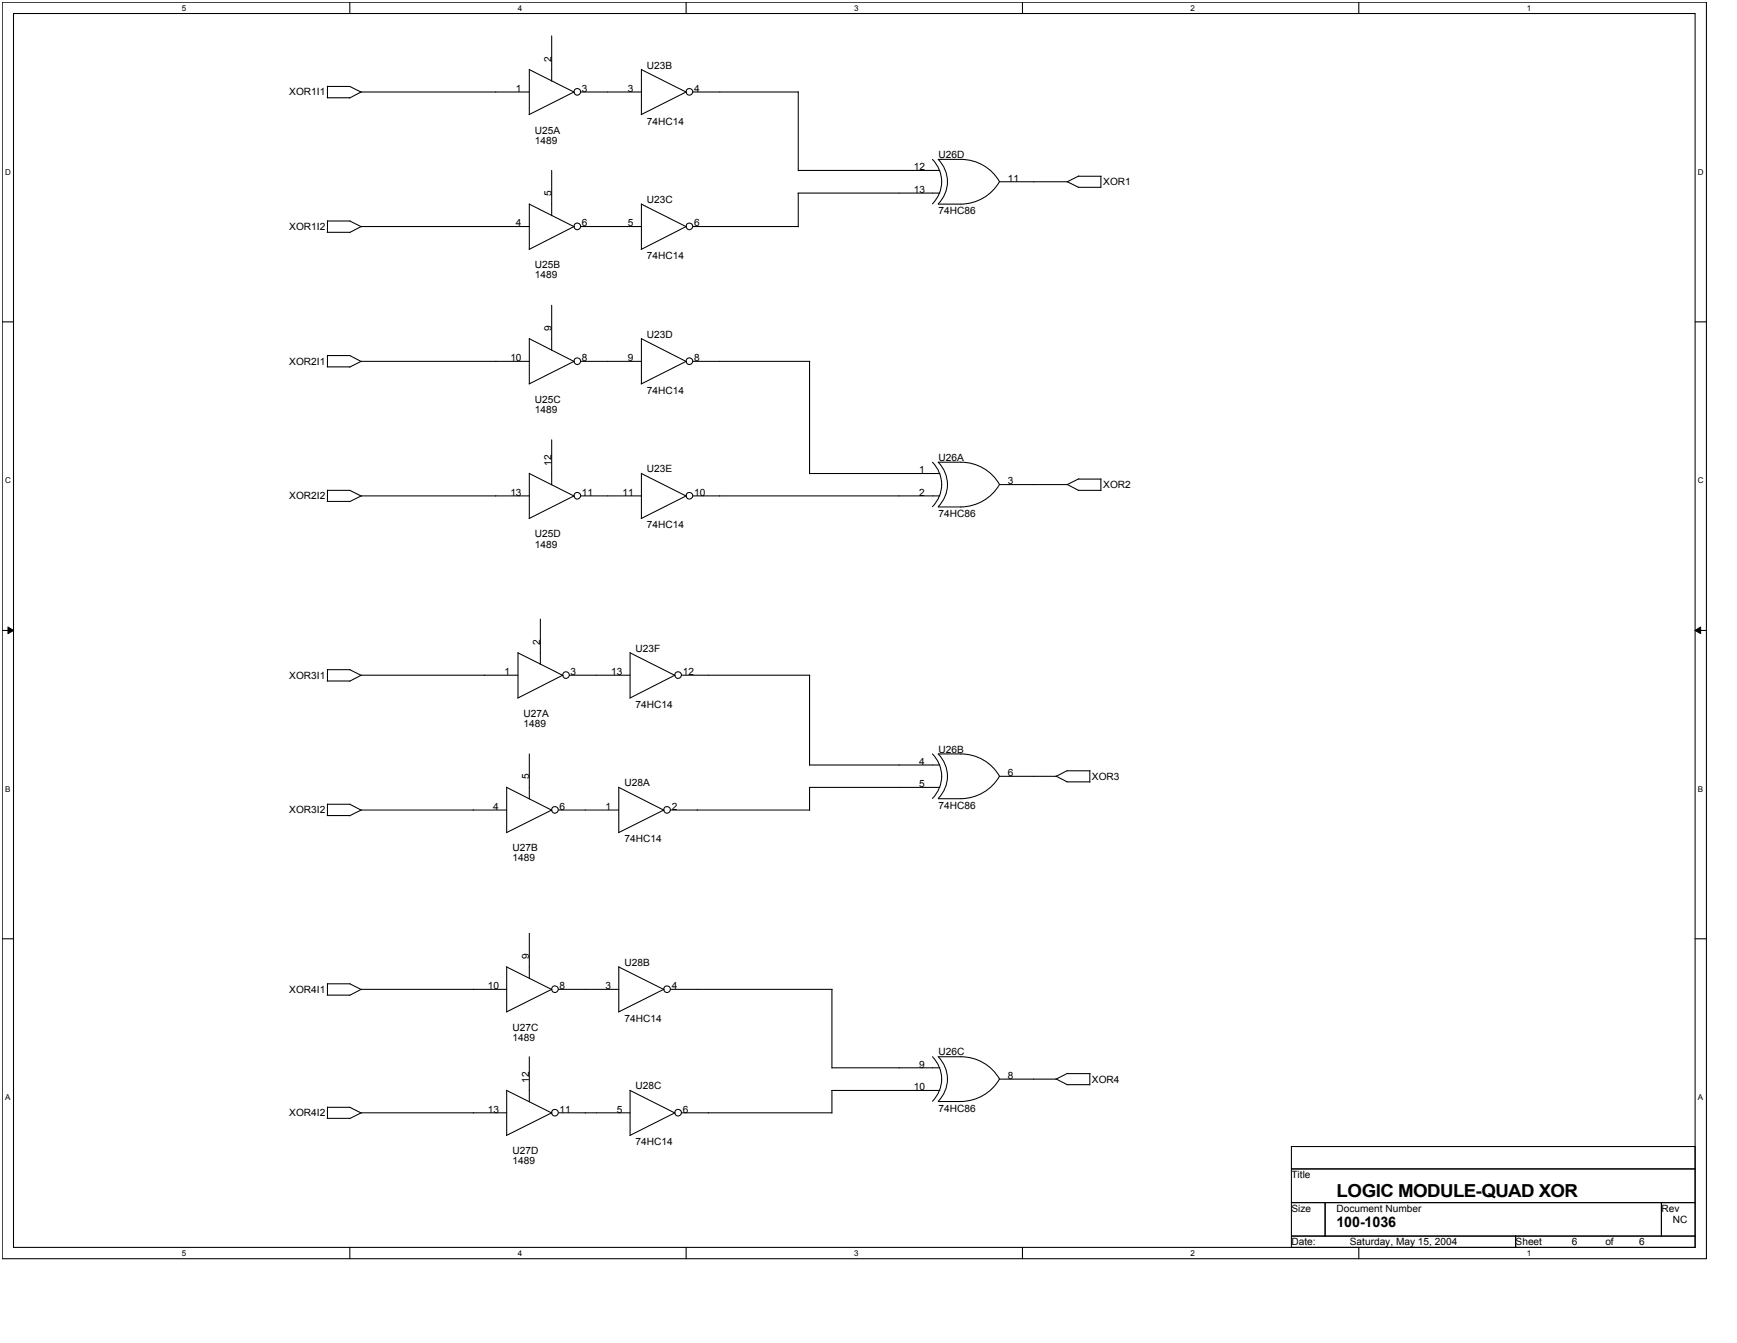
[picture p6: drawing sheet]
<svg xmlns="http://www.w3.org/2000/svg" width="279mm" height="216mm" viewBox="0 0 279 216" stroke-linecap="round" stroke-linejoin="round" font-family="sans-serif">
<path d="M.4 .4h274.1v202h-274.1zM2.2 2.2h270.5v198.3h-270.5z" fill="none" stroke="#000" stroke-width=".17"/>
<g fill="#fff">
<path d="M29.2 .6h.7v1.4h-.7z"/>
<path d="M29.2 200.7h.7v1.4h-.7z"/>
</g>
<path d="M56.3 .4v1.8M56.3 200.5v1.9" fill="none" stroke="#000" stroke-width=".17"/>
<g fill="#fff">
<path d="M83.3 .6h.7v1.4h-.7z"/>
<path d="M83.3 200.7h.7v1.4h-.7z"/>
</g>
<path d="M110.4 .4v1.8M110.4 200.5v1.9" fill="none" stroke="#000" stroke-width=".17"/>
<g fill="#fff">
<path d="M137.4 .6h.7v1.4h-.7z"/>
<path d="M137.4 200.7h.7v1.4h-.7z"/>
</g>
<path d="M164.5 .4v1.8M164.5 200.5v1.9" fill="none" stroke="#000" stroke-width=".17"/>
<g fill="#fff">
<path d="M191.5 .6h.7v1.4h-.7z"/>
<path d="M191.5 200.7h.7v1.4h-.7z"/>
</g>
<path d="M218.6 .4v1.8M218.6 200.5v1.9" fill="none" stroke="#000" stroke-width=".17"/>
<g fill="#fff">
<path d="M245.6 .6h.7v1.4h-.7z"/>
<path d="M245.6 200.7h.7v1.4h-.7z"/>
<path d="M.8 26.9h.9v1.4h-.9z"/>
<path d="M273.1 26.9h.9v1.4h-.9z"/>
<path d="M.8 76.5h.9v1.4h-.9z"/>
<path d="M273.1 76.5h.9v1.4h-.9z"/>
</g>
<path d="M.4 51.7h1.8M272.7 51.7h1.8" fill="none" stroke="#000" stroke-width=".17"/>
<g fill="#fff">
<path d="M.8 126.1h.8v1.4h-.8z"/>
<path d="M273.1 126.1h.8v1.4h-.8z"/>
</g>
<path d="M.4 101.4h1.8M272.7 101.4h1.8" fill="none" stroke="#000" stroke-width=".17"/>
<path d="M1.3 100.8l.9 .6-.9 .5zM272.7 101.4l.8-.6v1.1z" fill="#000"/>
<path d="M1.3 100.8l.9 .6-.9 .5zM272.7 101.4l.8-.6v1.1z" fill="none" stroke="#000" stroke-width=".16"/>
<g fill="#fff">
<path d="M.8 175.7h.8v1.4h-.8z"/>
<path d="M273.1 175.7h.8v1.4h-.8z"/>
</g>
<g fill="none" stroke="#000" stroke-width=".17">
<path d="M52.6 15.7h3.7M52.7 13.9h3.6M52.7 13.9v1.8M56.3 13.9l1.8 .9M85.1 11.1v7.3M85.1 14.8h-27l-1.9 1M85.1 11.2l7.3 3.6M88.7 5.8v7.3M92.3 14.8l-7.2 3.6M93.4 14.8h9.8M103.2 11.1v7.3M103.2 11.2l7.2 3.6"/>
<path d="M110.4 14.8l-7.3 3.6M111.5 14.8h16.9M128.4 14.8v12.6M52.6 37.3h3.7M52.7 35.5v1.8M52.7 35.5h3.6M56.3 35.5l1.8 1M85.1 32.8l7.3 3.7M85.1 32.8v7.3M85.1 36.4h-27l-1.9 1M88.7 27.4v7.3M92.3 36.4l-7.2 3.7"/>
<path d="M93.4 36.4h9.8M103.2 32.8v7.3M103.2 32.8l7.2 3.7M110.4 36.4l-7.3 3.7M111.5 36.4h16.9M128.4 31h22.8M128.4 27.4h22.8M128.4 31v5.5M150 25.6a5.1 5.1 0 0 1 0 7.2M160.8 29.2a7.1 7.1 0 0 0-6.2-3.6h-3.7a5.1 5.1 0 0 1 0 7.2M160.8 29.2a7.2 7.2 0 0 1-6.2 3.6h-3.7M160.9 29.2h10.8"/>
<path d="M171.6 29.2l1.9 .9M173.4 30.1h3.7M173.5 28.3h3.6M173.5 28.3l-1.8 .9M177.1 28.3v1.9M52.6 59h3.7M52.7 57.1v1.9M52.7 57.2h3.6M56.3 57.2l1.8 .9M85.1 54.4v7.3M85.1 54.5l7.3 3.6M85.1 58.1h-27l-1.9 .9"/>
<path d="M88.7 49.1v7.2M92.3 58.1l-7.2 3.6M93.4 58.1h9.8M103.2 54.5l7.2 3.6M103.2 54.4v7.3M110.4 58.1l-7.3 3.6M111.5 58.1h18.8M130.2 58.1v18.1M52.7 78.8v1.8M52.7 78.8h3.6M56.3 78.8l1.8 1M85.1 76.1v7.2"/>
<path d="M85.1 76.1l7.3 3.7M85.1 79.7h-27l-1.9 1M88.7 70.7v7.2M92.3 79.7l-7.2 3.7M93.4 79.7h9.8M103.2 76.1v7.2M103.2 76.1l7.2 3.7M110.4 79.7l-7.3 3.7M111.5 79.7h39.7M130.2 76.1h21M150 74.3a5.1 5.1 0 0 1 0 7.2M160.8 77.9a7.1 7.1 0 0 0-6.2-3.6h-3.7a5.1 5.1 0 0 1 0 7.2"/>
<path d="M160.8 77.9a7.2 7.2 0 0 1-6.2 3.6h-3.7M171.6 77.9l1.9 .9M173.4 78.8h3.7M173.5 77h3.6M173.5 77l-1.8 .9h-10.8M177.1 77v1.9M52.6 80.6h3.7M86.9 99.5v7.3M52.6 109.5h3.7M52.7 107.6v1.9M52.7 107.7h3.6M56.3 107.7l1.8 .9"/>
<path d="M83.3 104.9l7.3 3.7M83.3 104.9v7.3M83.3 108.5h-25.2l-1.9 1M90.5 108.5l-7.2 3.7M91.6 108.5h9.8M101.4 104.9l7.2 3.7M101.4 104.9v7.3M108.5 108.5l-7.2 3.7M109.6 108.5h20.7M130.2 108.5v14.5M52.6 131.1h3.7M52.7 129.2v1.9"/>
<path d="M52.7 129.3h3.6M56.3 129.3l1.8 1M81.5 126.5v7.3M81.5 126.6l7.3 3.7M81.5 130.2h-23.4l-1.9 1M85.1 121.2v7.2M88.7 130.2l-7.2 3.7M89.8 130.2h9.7M99.5 126.5v7.3M99.5 126.6l7.3 3.7M106.8 130.2l-7.3 3.7M107.9 130.2h22.3"/>
<path d="M130.2 126.6h21M130.2 123h21M130.2 126.6v3.7M150 121.2a5.1 5.1 0 0 1 0 7.2M160.8 124.8a7.1 7.1 0 0 0-6.2-3.6h-3.7a5.1 5.1 0 0 1 0 7.2M160.8 124.8a7.2 7.2 0 0 1-6.2 3.6h-3.7M169.8 124.8l1.9 .9M171.6 125.7h3.7M171.7 123.9h3.6M171.7 123.9l-1.8 .9h-9M175.3 123.9v1.8M.4 150.9h1.8"/>
<path d="M52.6 160h3.7M52.7 158.1v1.9M52.7 158.2h3.6M56.3 158.2l1.8 .9M81.5 155.4v7.2M81.5 159h-23.4l-1.9 1M81.5 155.4l7.3 3.7M85.1 150v7.3M88.7 159l-7.2 3.7M89.8 159h9.7M99.5 155.4l7.3 3.7M99.5 155.4v7.2"/>
<path d="M106.8 159l-7.3 3.7M107.9 159h26M133.8 159v12.7M272.7 150.9h1.8M52.6 179.8h3.7M52.7 178v1.8M52.7 178h3.6M56.3 178l1.8 .9M81.5 175.3l7.3 3.6M81.5 175.3v7.2M81.5 178.9h-23.4l-1.9 .9M85.1 169.9v7.2"/>
<path d="M88.7 178.9l-7.2 3.6M89.8 178.9h11.6M101.4 175.3v7.2M101.4 175.3l7.2 3.6M108.5 178.9l-7.2 3.6M109.6 178.9h24.2M133.8 175.3h17.4M133.8 171.7h17.4M133.8 175.3v3.6M150 169.9a5.1 5.1 0 0 1 0 7.1M160.8 173.5a7.1 7.1 0 0 0-6.2-3.6h-3.7a5.1 5.1 0 0 1 0 7.1M160.8 173.4a7.2 7.2 0 0 1-6.2 3.7h-3.7"/>
<path d="M169.8 173.4l1.9 1M171.6 174.4h3.7M171.7 172.6h3.6M171.7 172.6l-1.8 .9h-9M175.3 172.6v1.8M207.7 184.3h65v16.2h-65zM207.7 187.9h65M207.7 193.3h65M207.7 198.7h65M213.1 193.3v5.4M243.8 198.7v1.8M267.2 193.3v5.4"/>
<circle cx="92.9" cy="14.8" r=".54"/>
<circle cx="110.9" cy="14.8" r=".54"/>
<circle cx="92.9" cy="36.4" r=".54"/>
<circle cx="110.9" cy="36.4" r=".54"/>
<circle cx="92.9" cy="58.1" r=".54"/>
<circle cx="110.9" cy="58.1" r=".54"/>
<circle cx="92.9" cy="79.7" r=".54"/>
<circle cx="110.9" cy="79.7" r=".54"/>
<circle cx="91" cy="108.5" r=".54"/>
<circle cx="109.1" cy="108.5" r=".54"/>
<circle cx="89.3" cy="130.2" r=".54"/>
<circle cx="107.3" cy="130.2" r=".54"/>
<circle cx="89.3" cy="159" r=".54"/>
<circle cx="107.3" cy="159" r=".54"/>
<circle cx="89.3" cy="178.9" r=".54"/>
<circle cx="109.1" cy="178.9" r=".54"/>
</g>
<text font-size="2.9" x="215" y="192.4">LOGIC MODULE-QUAD XOR</text>
<text font-size="2.3" x="215" y="197.3">100-1036</text>
<g font-size="1.6">
<text x="88.7" y="9.9" transform="rotate(-90 88.7 9.9)">2</text>
<text x="104.1" y="11">U23B</text>
<text x="46.5" y="15.3">XOR1I1</text>
<text x="83" y="14.7">1</text>
<text x="93.6" y="14.7">3</text>
<text x="101" y="14.7">3</text>
<text x="111.6" y="14.7">4</text>
<text x="86" y="21.5">U25A</text>
<text x="86" y="23.1">1489</text>
<text x="104.1" y="20">74HC14</text>
<text x="147" y="27.4">12</text>
<text x="151" y="25.4">U26D</text>
<text x="162.1" y="29.2">11</text>
<text x="177.5" y="29.8">XOR1</text>
<text x="88.7" y="31.6" transform="rotate(-90 88.7 31.6)">5</text>
<text x="104.1" y="32.7">U23C</text>
<text x="147" y="31">13</text>
<text x="151" y="34.4">74HC86</text>
<text x="46.5" y="37">XOR1I2</text>
<text x="83" y="36.4">4</text>
<text x="93.6" y="36.4">6</text>
<text x="101" y="36.4">5</text>
<text x="104.1" y="41.7">74HC14</text>
<text x="111.6" y="36.4">6</text>
<text x="86" y="43.1">U25B</text>
<text x="86" y="44.7">1489</text>
<text x="88.7" y="53.2" transform="rotate(-90 88.7 53.2)">9</text>
<text x="46.5" y="58.6">XOR2I1</text>
<text x="82.1" y="58">10</text>
<text x="93.6" y="58">8</text>
<text x="101" y="58">9</text>
<text x="104.1" y="54.3">U23D</text>
<text x="111.6" y="58">8</text>
<text x="86" y="64.7">U25C</text>
<text x="104.1" y="63.3">74HC14</text>
<text x="86" y="66.3">1489</text>
<text x="88.7" y="74.9" transform="rotate(-90 88.7 74.9)">12</text>
<text x="104.1" y="75.9">U23E</text>
<text x="147.9" y="76.1">1</text>
<text x="151" y="74.1">U26A</text>
<text x="162.1" y="77.9">3</text>
<text x="46.5" y="80.3">XOR2I2</text>
<text x="82.1" y="79.7">13</text>
<text x="93.6" y="79.7">11</text>
<text x="100.1" y="79.7">11</text>
<text x="111.6" y="79.7">10</text>
<text x="147.9" y="79.7">2</text>
<text x="151" y="83.2">74HC86</text>
<text x="177.5" y="78.5">XOR2</text>
<text x="86" y="86.4">U25D</text>
<text x="86" y="88">1489</text>
<text x="104.1" y="84.9">74HC14</text>
<text x="86.9" y="103.7" transform="rotate(-90 86.9 103.7)">2</text>
<text x="102.2" y="104.8">U23F</text>
<text x="46.5" y="109.1">XOR3I1</text>
<text x="81.2" y="108.5">1</text>
<text x="91.8" y="108.5">3</text>
<text x="98.3" y="108.5">13</text>
<text x="102.2" y="113.8">74HC14</text>
<text x="109.8" y="108.5">12</text>
<text x="84.2" y="115.2">U27A</text>
<text x="84.2" y="116.8">1489</text>
<text x="85.1" y="125.3" transform="rotate(-90 85.1 125.3)">5</text>
<text x="147.9" y="122.9">4</text>
<text x="151" y="121">U26B</text>
<text x="162.1" y="124.8">6</text>
<text x="175.6" y="125.4">XOR3</text>
<text x="46.5" y="130.7">XOR3I2</text>
<text x="79.3" y="130.2">4</text>
<text x="90" y="130.2">6</text>
<text x="97.4" y="130.2">1</text>
<text x="100.5" y="126.4">U28A</text>
<text x="108" y="130.2">2</text>
<text x="147.9" y="126.5">5</text>
<text x="151" y="130">74HC86</text>
<text x="82.4" y="136.9">U27B</text>
<text x="100.5" y="135.4">74HC14</text>
<text x="82.4" y="138.5">1489</text>
<text x="85.1" y="154.2" transform="rotate(-90 85.1 154.2)">9</text>
<text x="100.5" y="155.3">U28B</text>
<text x="46.5" y="159.6">XOR4I1</text>
<text x="78.5" y="159">10</text>
<text x="90" y="159">8</text>
<text x="97.4" y="159">3</text>
<text x="108" y="159">4</text>
<text x="82.4" y="165.7">U27C</text>
<text x="82.4" y="167.3">1489</text>
<text x="100.5" y="164.3">74HC14</text>
<text x="147.9" y="171.6">9</text>
<text x="151" y="169.7">U26C</text>
<text x="162.1" y="173.4">8</text>
<text x="46.5" y="179.5">XOR4I2</text>
<text x="78.5" y="178.9">13</text>
<text x="85.1" y="174" transform="rotate(-90 85.1 174)">12</text>
<text x="90" y="178.9">11</text>
<text x="99.2" y="178.9">5</text>
<text x="102.2" y="175.1">U28C</text>
<text x="109.8" y="178.9">6</text>
<text x="147" y="175.3">10</text>
<text x="151" y="178.7">74HC86</text>
<text x="175.6" y="174">XOR4</text>
<text x="82.4" y="185.5">U27D</text>
<text x="102.2" y="184.1">74HC14</text>
<text x="82.4" y="187.2">1489</text>
<text x="207.7" y="189.4">Title</text>
<text x="207.7" y="194.8">Size</text>
<text x="215" y="194.8">Document Number</text>
<text x="267.2" y="194.8">Rev</text>
<text x="269.1" y="196.6">NC</text>
<text x="207.7" y="200.1">Date:</text>
<text x="217.1" y="200.1">Saturday, May 15, 2004</text>
<text x="243.8" y="200.1">Sheet</text>
<text x="252.8" y="200.1">6</text>
<text x="258.2" y="200.1">of</text>
<text x="263.6" y="200.1">6</text>
</g>
<g font-size="1.3">
<text x="29.2" y="1.7">5</text>
<text x="83.3" y="1.7">4</text>
<text x="137.4" y="1.7">3</text>
<text x="191.5" y="1.7">2</text>
<text x="245.6" y="1.7">1</text>
<text x=".8" y="28.1">D</text>
<text x="273.1" y="28.1">D</text>
<text x=".8" y="77.6">C</text>
<text x="273.1" y="77.6">C</text>
<text x=".8" y="127.3">B</text>
<text x="273.1" y="127.3">B</text>
<text x=".8" y="176.8">A</text>
<text x="273.1" y="176.8">A</text>
<text x="29.2" y="201.9">5</text>
<text x="83.3" y="201.9">4</text>
<text x="137.4" y="201.9">3</text>
<text x="191.5" y="201.9">2</text>
<text x="245.6" y="201.9">1</text>
</g>
</svg>
